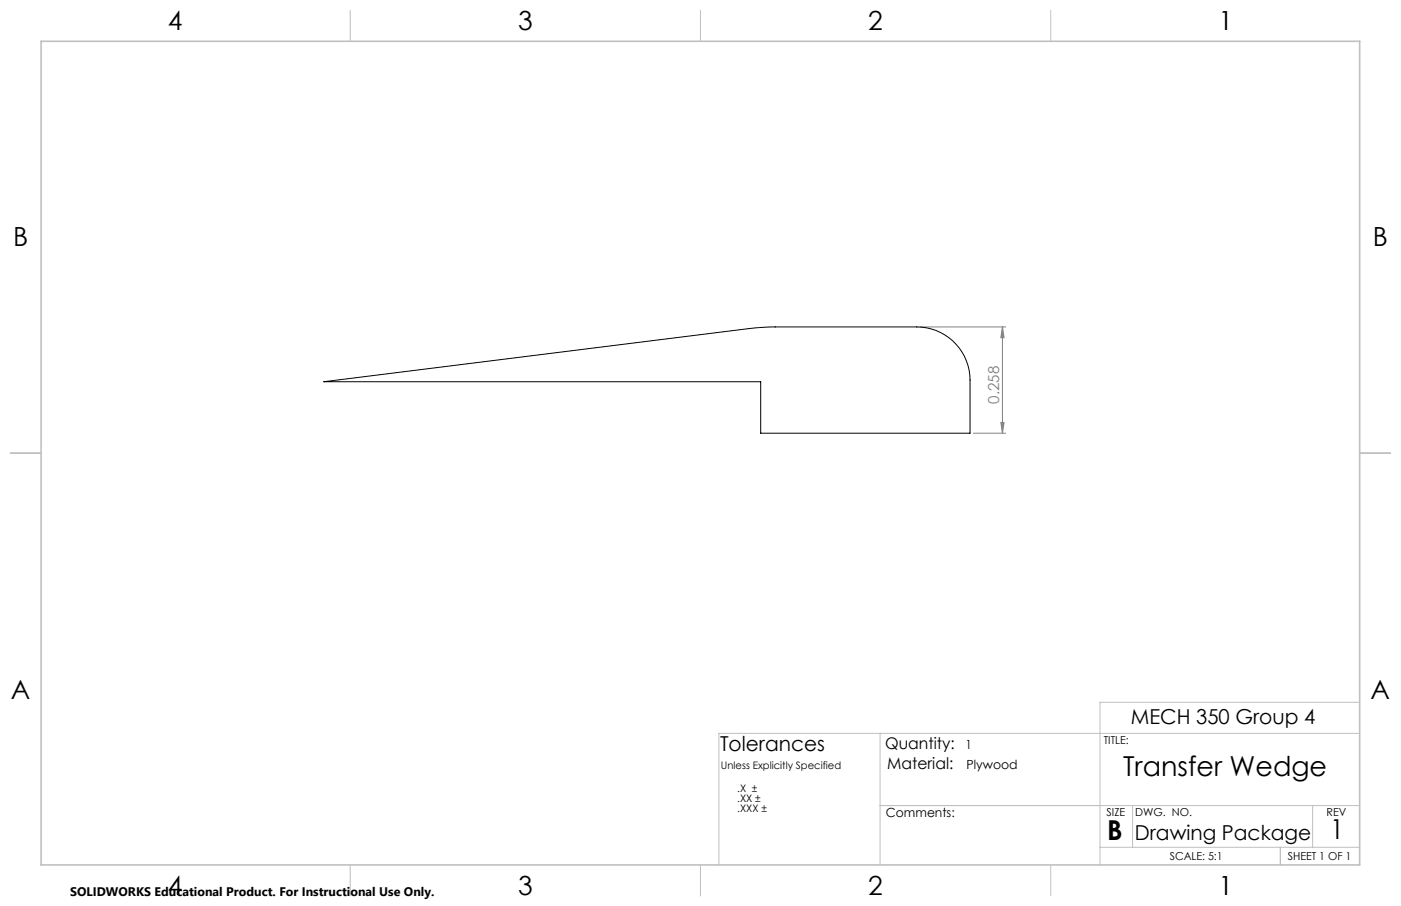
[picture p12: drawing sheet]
<svg xmlns="http://www.w3.org/2000/svg" width="432mm" height="279mm" viewBox="0 0 432 279" stroke-linecap="round" stroke-linejoin="round" font-family="sans-serif">
<path d="M283.6 100.8h26.4M309 100.8l.5 3.3h-1zM309 100.8v32.8M300 133.6h10M308.5 130.3h1l-.5 3.3z" fill="none" stroke="#808080" stroke-width=".31"/>
<g fill="none" stroke="#c0c0c0" stroke-width=".31">
<path d="M108 3.2v9.5M215.9 3.2v9.5M323.8 3.2v9.5M3.1 139.7h9.6M419.1 139.7h9.5M419.1 216.6h-80.1v50.1M271.3 226.2v40.5M419.1 226.2h-197.5v40.5M271.3 248.4h147.8M349.1 248.4v12.9M404.6 248.4v12.9M108 266.7v9.6"/>
<path d="M215.9 266.7v9.6M323.8 266.7v9.6M339 261.3h80.1M394.6 261.3v5.4"/>
</g>
<path d="M12.7 12.7h406.4v254h-406.4z" fill="none" stroke="#c0c0c0" stroke-width=".5"/>
<path d="M309 100.8l.5 3.3h-1zM308.5 130.3h1l-.5 3.3z" fill="#808080"/>
<path d="M99.8 117.7l133.1-16.6 5-.3h44.7a16.4 16.4 0 0 1 16.4 16.4v16.4h-64.5v-15.9z" fill="none" stroke="#000" stroke-width=".31"/>
<g font-size="8.5">
<text x="346.2" y="239.3">Transfer Wedge</text>
<text x="341.3" y="259">B</text>
<text x="410" y="258.9">1</text>
</g>
<g font-size="8.1">
<text x="51.7" y="9.3">4</text>
<text x="159.7" y="9.3">3</text>
<text x="267.6" y="9.3">2</text>
<text x="375.6" y="9.3">1</text>
<text x="4" y="76">B</text>
<text x="423.1" y="76">B</text>
<text x="3.3" y="215.7">A</text>
<text x="422.4" y="215.7">A</text>
<text x="51.7" y="276">4</text>
<text x="159.7" y="276">3</text>
<text x="267.6" y="276">2</text>
<text x="375.6" y="276">1</text>
</g>
<g font-size="6.3">
<text x="348.5" y="223.4">MECH 350 Group 4</text>
<text x="221.9" y="231.8">Tolerances</text>
<text x="349.8" y="259">Drawing Package</text>
</g>
<g font-size="4.9">
<text x="272.8" y="230.9">Quantity:</text>
<text x="273.5" y="237">Material:</text>
</g>
<text font-size="4.7" fill="#808080" x="308" y="124.5" transform="rotate(-90 308 124.5)">0.258</text>
<g font-size="3.9">
<text x="297.5" y="230.9">1</text>
<text x="297.9" y="237">Plywood</text>
<text x="273" y="251.9">Comments:</text>
</g>
<text font-size="3.8" x="21.6" y="276.3">SOLIDWORKS Educational Product. For Instructional Use Only.</text>
<g font-size="3.4">
<text x="340.2" y="229.5">TITLE:</text>
<text x="341.1" y="251.6">SIZE</text>
<text x="349.9" y="251.6">DWG. NO.</text>
<text x="408.9" y="251.7">REV</text>
<text x="360.5" y="265.2">SCALE: 5:1</text>
<text x="396.9" y="265.2">SHEET 1 OF 1</text>
</g>
<g font-size="3.2">
<text x="222.2" y="237">Unless Explicitly Specified</text>
<text x="227.2" y="244.1">.X ±</text>
<text x="227.2" y="247.3">.XX ±</text>
<text x="227.2" y="250.4">.XXX ±</text>
</g>
</svg>
